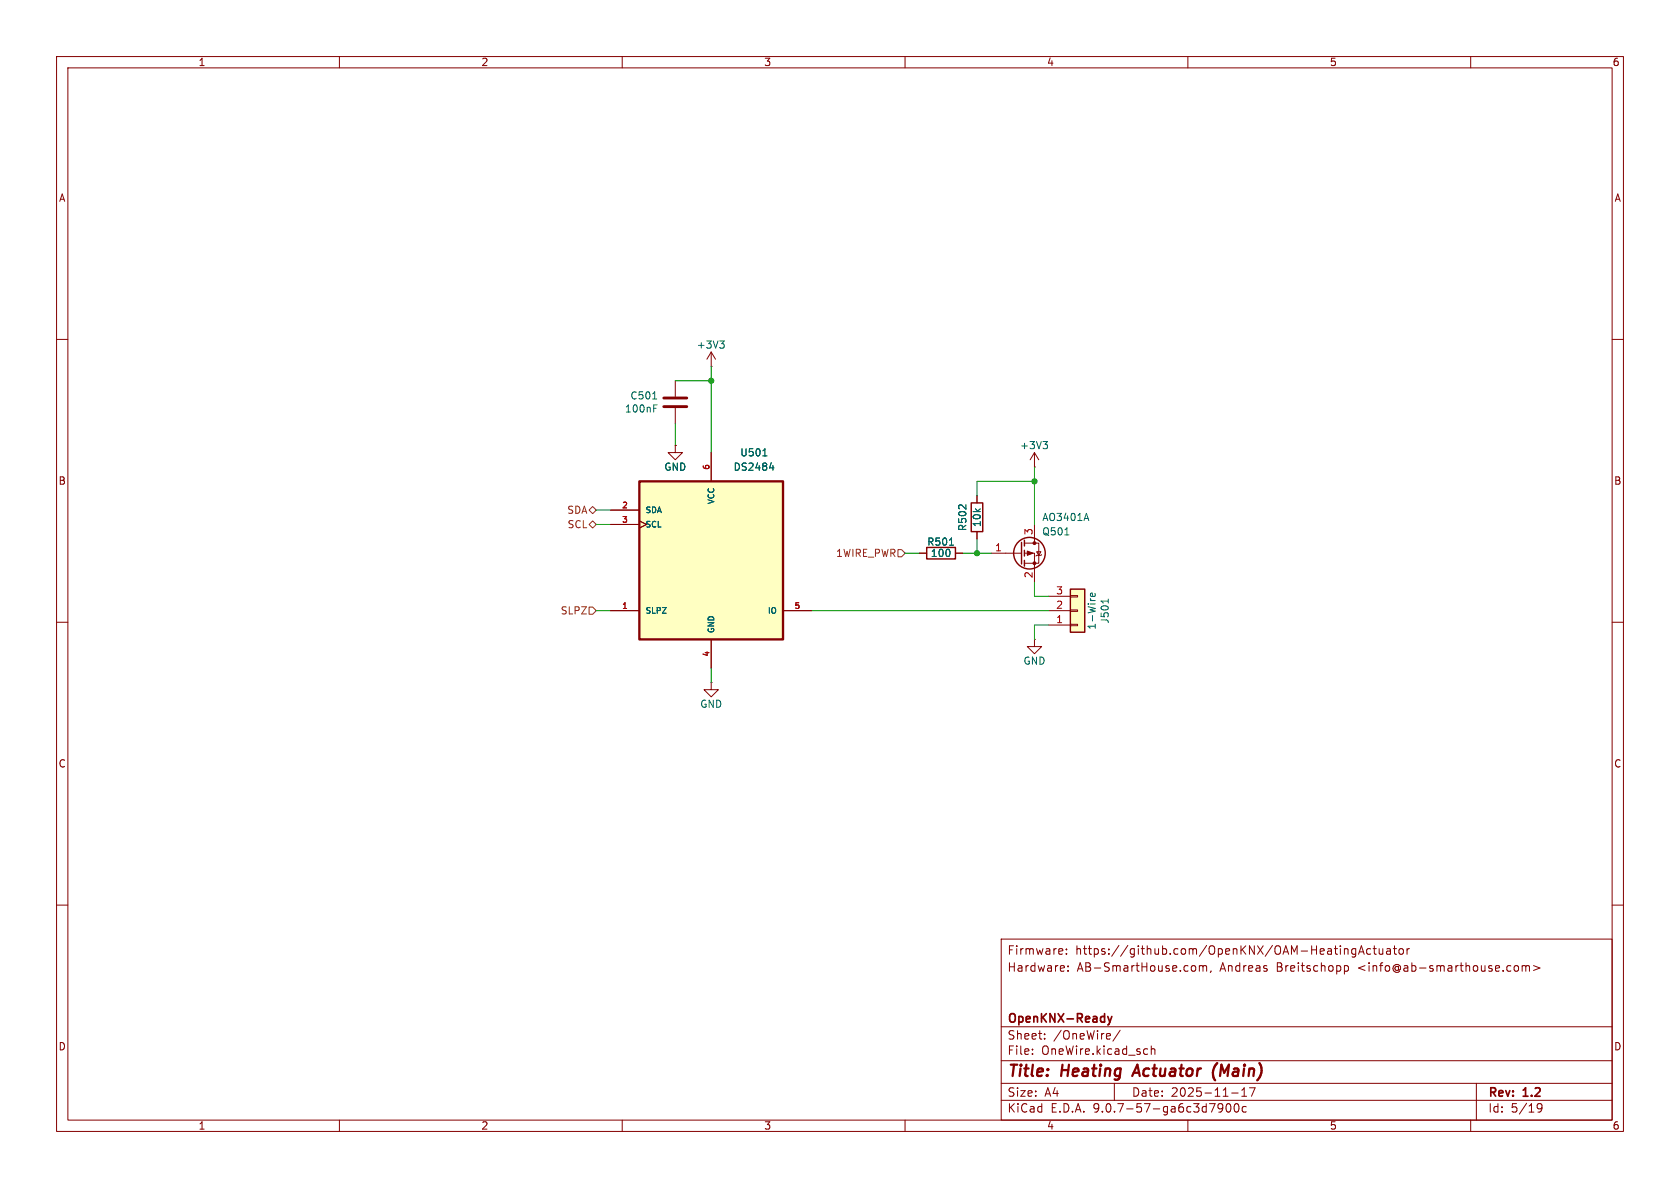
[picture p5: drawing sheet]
<svg xmlns="http://www.w3.org/2000/svg" width="297mm" height="210mm" viewBox="0 0 297 210" stroke-linecap="round" stroke-linejoin="round" font-family="sans-serif">
<g fill="none" stroke="#840000" stroke-width=".18">
<path d="M10 10h277v190h-277zM12 12h273v186h-273zM60 10v2M110 10v2M160 10v2M210 10v2M260 10v2M10 60h2M285 60h2M10 110h2M285 110h2M10 160h2"/>
<path d="M177 166h108v32h-108zM187.8 167.8l.1 .3-.7 .1M188.5 168.6v.1M188.5 167.8v.1M188.8 171.6v.1M188.8 170.8v.1M211.1 170.7l.3 .3v.4l-.3 .3M212 170.8l.5-.1 .2 .2M212 170.7v1M212.7 170.9l.2-.2 .3 .1 .1 .9M212.7 170.9v.8M214.1 171.6l-.1 .3"/>
<path d="M237.7 170.8l.4-.1 .3 .3v.4l-.2 .2h-.5M237.7 170.7v1.5M238.2 167.8l.1 .9M239.7 167.7v1.2l-.3 .3-.4-.1M239.7 167.8l-.5-.1-.2 .3v.4l.1 .2h.6M240.2 168.7l.5-1.5 .5 1.5M240.3 168.3h.7M242.3 167.8l-.4-.1-.3 .3v.4l.1 .2h.6M242.7 167.7h.6M243 167.2v1.3l.3 .2M243.8 167.7l.1 .9 .3 .1 .3-.1M244.5 167.7v1"/>
<path d="M245.2 167.8h.5l.1 .9M245.8 168.1h-.5a.29 .29 0 0 0-.2 .3 .29 .29 0 0 0 .2 .3l.5-.1M246.3 167.7h.6M246.5 167.2v1.3l.4 .2M247.4 167.8l.2-.1 .4 .1 .1 .6-.1 .2-.4 .1-.2-.1zM248.7 167.7v1M249.2 167.7l-.3 .1-.2 .2M267.8 170.8l.4-.1 .3 .3v.4l-.3 .3-.4-.1-.1-.2v-.4zM269.1 170.8l.4-.1 .2 .2M269.1 170.7v1M269.7 170.9l.3-.2 .3 .1 .1 .9M269.7 170.9v.8"/>
<path d="M271.1 170.7l1.1 .4-1.1 .5M285 160h2M60 198v2M110 198v2M160 198v2M177 194.5h108M177 191.5h108M177 187.5h108M177 181.5h108M182.5 186.3v.1M182.5 185.5v.1M184.7 183.6v.1"/>
<path d="M184.7 182.8v.1M197 191.5v3M198 182.1l-1.3 2M202.7 185.4l.2 .1M202.9 186.3l-.2 .1M203.5 184.9v1.5M203.5 185.5l.2-.1 .4 .1 .1 .9M210 198v2M216.2 195.7l-.3 .3h-.3l-.3-.3 .2-.5 .4-.1 .2 .1a.99 .99 0 0 1-.4 1.4h-.2M216.9 195.2l.2-.1a.81 .81 0 0 1 .6 .6 .81 .81 0 0 1-.3 .8l-.2 .1a.81 .81 0 0 1-.3-1.4zM217.7 193.2h1.2M218.3 195.2l.2-.1a.81 .81 0 0 1 .6 .6 .81 .81 0 0 1-.3 .8l-.1 .1a.81 .81 0 0 1-.4-1.4z"/>
<path d="M219.5 193.8h.9M219.5 192.7l.5-.4v1.5M220.3 195.7l-.4-.1-.3 .3v.4l.1 .2h.6M221.9 192.3l-.7 1.5M260 198v2M261 191.5v6.5M271.7 195.4l.3-.3 .5 .1a.99 .99 0 0 1-.3 1.4h-.3M271.7 195.7l.3 .3h.3l.3-.3"/>
</g>
<path d="M201.1 188.2l-.9 2M215.2 187.9a2.35 2.35 0 0 0-.4 3.1" fill="none" stroke="#840000" stroke-width=".4"/>
<path d="M195.8 179.7l.4 1M196.6 179.7l-.4 1M196.2 180.7l-.1 .3-.3 .2" fill="none" stroke="#840000" stroke-width=".3"/>
<path d="M113 85.1h25.4v27.9h-25.4z" fill="#ffffc2"/>
<path d="M113 85.1h25.4v27.9h-25.4z" fill="none" stroke="#840000" stroke-width=".41"/>
<g fill="none" stroke="#840000" stroke-width=".18">
<path d="M119.4 78.7v1.3h1.2l-1.2 1.3-1.3-1.3h1.3M119.4 78.7h.1M119.4 67.3v2.8M119.4 72.1v2.8M125.7 64.8h.1M125.7 62.2v2.6M125.7 62.2l-.7 1.3M125.7 62.2l.8 1.3M107.9 90.2h5.1M107.9 92.7h5.1M113 92.1l1.3 .6-1.3 .6M125.7 80v5.1"/>
<path d="M162.6 97.8h1.2M168.9 97.8h1.3M175.3 97.8h5.3M181.1 96h2.5v3.6h-2.5M181.1 97.8h1.8v5.1M182.9 92.7v3.3M183.3 97.5h.7l-.4 .7zM184.1 98l-.1 .2h-.7l-.2 .1M107.9 108h5.1M125.7 113v5.1M138.4 108h5.1M125.7 120.7v1.2h1.3l-1.3 1.3-1.2-1.3h1.2"/>
<path d="M125.7 120.7h.1"/>
</g>
<path d="M115.4 70.5h.7M115.6 72.2h.4M115.6 71.6h.6M127.2 60.3h.8l-.4 .5M127.8 60.8l.2 .2v.3l-.2 .2M134.9 80.6h.7M136 82.7h.8M136.6 82.3v.8M167.9 96.4h.7M188.3 94.6h.7M192.1 90.7l.4 1.3" fill="none" stroke="#006464" stroke-width=".18"/>
<g fill="none" stroke="#840000" stroke-width=".25">
<path d="M163.8 96.8h5.1v2h-5.1zM180.6 95.9v3.8M181.1 95.5v1M181.1 97.3v1M181.1 99.1v1"/>
<circle cx="182" cy="97.8" r="2.79"/>
</g>
<g fill="#840000" stroke="#840000" stroke-width=".18">
<path d="M181.6 97.4l1 .4-1 .4z"/>
<circle cx="182.9" cy="96" r=".25"/>
<circle cx="182.9" cy="99.6" r=".25"/>
</g>
<path d="M117.3 70.4h4.1M117.3 71.9h4.1" fill="none" stroke="#840000" stroke-width=".51"/>
<path d="M189.2 104.1h2.6v7.7h-2.6z" fill="#ffffc2"/>
<path d="M171.7 88.9h2v5.1h-2zM189.2 104.1h2.6v7.7h-2.6z" fill="none" stroke="#840000" stroke-width=".25"/>
<g fill="none" stroke="#840000" stroke-width=".18">
<path d="M119.4 78.7h.1M107.9 90.2h5.1M107.9 92.7h5.1M113 92.1l1.3 .6-1.3 .6M125.7 80v5.1M162.6 97.8h1.2M168.9 97.8h1.3M172.7 87.6v1.3M172.7 94v1.3M182.9 82.6h.1M182.9 80l-.8 1.3M182.9 80l.7 1.3"/>
<path d="M182.9 80v2.6M107.9 108h5.1M125.7 113v5.1M138.4 108h5.1M182.9 113v1.3h1.2l-1.2 1.3-1.3-1.3h1.3M182.9 113h.1M185.4 110.5h3.8M185.4 108h3.8M185.4 105.4h3.8M189.2 110.4h1.3v.2h-1.3zM189.2 107.8h1.3v.3h-1.3zM189.2 105.3h1.3v.2h-1.3z"/>
</g>
<path d="M184.4 78h.8l-.4 .5M184.9 78.5l.3 .3v.3l-.3 .2M134.9 80.6h.7M136 82.7h.8M136.6 82.3v.8M167.9 96.4h.7M193.6 104.9v.4l-.2 .1h-.6v-.5l.3-.1 .1 .6M195.9 105.9v.7" fill="none" stroke="#006464" stroke-width=".18"/>
<path d="M104.1 92.7l.7-.6 .6 .6-.6 .6zM104.8 89.5l.6 .7-.6 .6-.7-.6zM158.7 97.2h.7l.6 .6-.6 .6h-.7zM104.1 107.3h.7l.6 .7-.6 .6h-.7z" fill="none" stroke="#725600" stroke-width=".18"/>
<g fill="none" stroke="#009600" stroke-width=".18">
<path d="M119.4 74.9v3.8M119.4 67.3h6.3M125.7 64.8v15.2M105.4 90.2h2.5M105.4 92.7h2.5M160 97.8h2.6M170.2 97.8h5.1M172.7 95.3v2.5M182.9 82.6v10.1M182.9 85.1h-10.2v2.5M105.4 108h2.5M125.7 118.1v2.6"/>
<path d="M143.5 108h41.9M182.9 102.9v2.5h2.5M185.4 110.5h-2.5v2.5"/>
</g>
<g fill="#009600" stroke="#009600" stroke-width=".18">
<circle cx="125.7" cy="67.3" r=".46"/>
<circle cx="182.9" cy="85.1" r=".46"/>
<circle cx="172.7" cy="97.8" r=".46"/>
</g>
<g font-size="2.8" fill="#840000">
<text x="178" y="190.9">Title:</text>
<text x="187.7" y="190.9">Heating</text>
<text x="201.3" y="190.9">Actuator</text>
<text x="216" y="190.9">(Main)</text>
</g>
<g font-size="2.1" fill="#840000">
<text x="178" y="172">Hardware:</text>
<text x="178" y="169">Firmware:</text>
<text x="190.1" y="169">https://github.com/OpenKNX/OAM-HeatingActuator</text>
<text x="190.4" y="172">AB-SmartHouse.com,</text>
<text x="215.7" y="172">Andreas</text>
<text x="225.8" y="172">Breitschopp</text>
<text x="240.3" y="172">&lt;info@ab-smarthouse.com&gt;</text>
<text x="178" y="184">Sheet:</text>
<text x="178" y="181.2">OpenKNX-Ready</text>
<text x="186.2" y="184">/OneWire/</text>
<text x="178" y="186.7">File:</text>
<text x="184.1" y="186.7">OneWire.kicad_sch</text>
<text x="178" y="196.9">KiCad</text>
<text x="178" y="194.1">Size:</text>
<text x="184.7" y="194.1">A4</text>
<text x="185.7" y="196.9">E.D.A.</text>
<text x="193.3" y="196.9">9.0.7-57-ga6c3d7900c</text>
<text x="200" y="194.1">Date:</text>
<text x="207" y="194.1">2025-11-17</text>
<text x="263" y="194.3">Rev:</text>
<text x="263" y="196.9">Id:</text>
<text x="267.1" y="196.9">5/19</text>
<text x="269.4" y="194.3">1.2</text>
</g>
<g font-size="1.8" fill="#840000">
<text x="35" y="11.9">1</text>
<text x="85" y="11.9">2</text>
<text x="135" y="11.9">3</text>
<text x="185" y="11.9">4</text>
<text x="235" y="11.9">5</text>
<text x="285" y="11.9">6</text>
<text x="10.3" y="35.9">A</text>
<text x="285.3" y="35.9">A</text>
<text x="10.3" y="85.9">B</text>
<text x="285.3" y="85.9">B</text>
<text x="10.3" y="135.9">C</text>
<text x="285.3" y="135.9">C</text>
<text x="10.3" y="185.9">D</text>
<text x="285.3" y="185.9">D</text>
<text x="35" y="199.9">1</text>
<text x="85" y="199.9">2</text>
<text x="135" y="199.9">3</text>
<text x="185" y="199.9">4</text>
<text x="235" y="199.9">5</text>
<text x="285" y="199.9">6</text>
</g>
<g font-size="1.8" fill="#006464">
<text x="123.1" y="61.8">+3V3</text>
<text x="111.3" y="70.8">C501</text>
<text x="110.4" y="73.1">100nF</text>
<text x="117.3" y="83.4">GND</text>
<text x="129.6" y="83.4">DS2484</text>
<text x="130.8" y="80.9">U501</text>
<text x="180.2" y="79.6">+3V3</text>
<text x="171" y="94" transform="rotate(-90 171 94)">R502</text>
<text x="173.6" y="93.3" transform="rotate(-90 173.6 93.3)">10k</text>
<text x="184.2" y="92.3">AO3401A</text>
<text x="184.2" y="94.8">Q501</text>
<text x="163.8" y="96.7">R501</text>
<text x="164.5" y="98.7">100</text>
<text x="193.9" y="111.4" transform="rotate(-90 193.9 111.4)">1-Wire</text>
<text x="196.2" y="110.3" transform="rotate(-90 196.2 110.3)">J501</text>
<text x="180.8" y="117.7">GND</text>
<text x="123.7" y="125.3">GND</text>
</g>
<g font-size="1.8" fill="#725600">
<text x="100.2" y="91">SDA</text>
<text x="100.2" y="93.6">SCL</text>
<text x="147.7" y="98.7">1WIRE_PWR</text>
<text x="99" y="108.8">SLPZ</text>
</g>
<g font-size="1.8" fill="#a90000">
<text x="182.6" y="94.7" transform="rotate(-90 182.6 94.7)">3</text>
<text x="175.8" y="97.5">1</text>
<text x="182.6" y="102.3" transform="rotate(-90 182.6 102.3)">2</text>
<text x="186.6" y="107.7">2</text>
<text x="186.6" y="105.2">3</text>
<text x="186.6" y="110.2">1</text>
</g>
<g font-size="1.4" fill="#a90000">
<text x="125.5" y="83.2" transform="rotate(-90 125.5 83.2)">6</text>
<text x="109.9" y="89.9">2</text>
<text x="109.9" y="92.5">3</text>
<text x="109.9" y="107.7">1</text>
<text x="140.4" y="107.7">5</text>
<text x="125.5" y="116.2" transform="rotate(-90 125.5 116.2)">4</text>
</g>
<g font-size="1.4" fill="#006464">
<text x="126.5" y="89.3" transform="rotate(-90 126.5 89.3)">VCC</text>
<text x="114" y="90.9">SDA</text>
<text x="114" y="93.4">SCL</text>
<text x="114" y="108.7">SLPZ</text>
<text x="126.5" y="112" transform="rotate(-90 126.5 112)">GND</text>
<text x="135.6" y="108.7">IO</text>
</g>
</svg>
